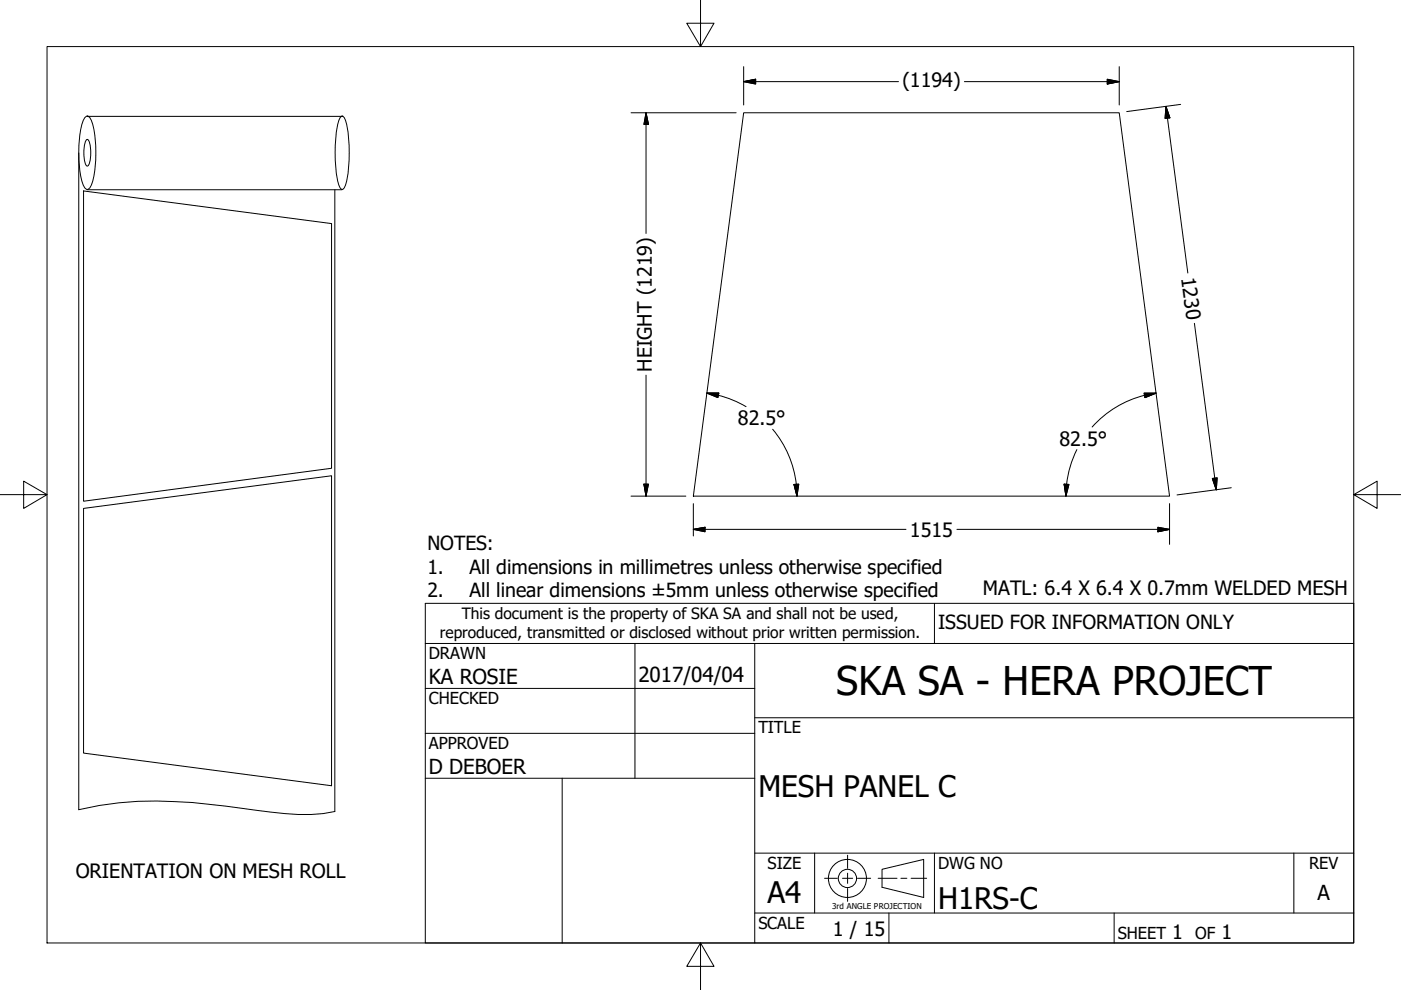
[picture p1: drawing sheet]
<svg xmlns="http://www.w3.org/2000/svg" width="297mm" height="210mm" viewBox="0 0 297 210" stroke-linecap="round" stroke-linejoin="round" font-family="sans-serif">
<!-- layer: Visible (ANSI) -->
<path d="M157.7 23.9h79.6l10.7 81.3h-101zM17.7 40.5l52.6 6.9v51.9l-52.6 7zM17.7 107.8l52.6-6.9v65.7l-52.6-6.9z" fill="none" stroke="#000" stroke-width=".21"/>
<!-- layer: Border (ANSI) -->
<path d="M148.5 -.1v10l-2.9-5h5.8l-2.9 5M10 9.9h277v190h-277zM0 104.9h10l-5-2.9v5.8l5-2.9M287 104.9l5 2.9v-5.8l-5 2.9h10M148.5 199.9l2.9 5h-5.8l2.9-5v10" fill="none" stroke="#000" stroke-width=".21"/>
<!-- layer: Sketch Geometry (ANSI) -->
<g fill="none" stroke="#000" stroke-width=".21">
<path d="M16.7 32.4v139.3a74.5 74.5 0 0 1 24.1-1.5l13.6 1.6a61.6 61.6 0 0 0 14.1 .7l2.5-.4v-131.9M18.2 24.7l.3-.1a2.13 2.13 0 0 1 1.2 1.8 26.6 26.6 0 0 1-.3 12.7l-.6 .9-.3 .2a2.13 2.13 0 0 1-1.2-1.9 26.6 26.6 0 0 1 .3-12.6zM18.3 29.7l.2-.1a3.3 3.3 0 0 1 .7 2.8l-.1 1.4a1.57 1.57 0 0 1-.6 1.4 3.3 3.3 0 0 1-.7-2.8l.1-1.4zM18.5 24.7h54M72.3 24.7l.2-.1a2.15 2.15 0 0 1 1 1.8 32.1 32.1 0 0 1-.2 12.7l-.5 .9-.3 .2a2.15 2.15 0 0 1-.9-1.9 32.1 32.1 0 0 1 .2-12.6zM18.5 40.2h54M174.8 186.2h2.7M178.6 186.2h2.2M179.7 181.3v2.8M179.7 185.1v2.2M179.7 188.4v2.7M181.8 186.2h2.8"/>
<path d="M186.2 186.2h4M187 184.3l8.8-2.1v8.1l-8.8-2.2zM191 186.2h1.3M193.2 186.2h3.3"/>
<circle cx="179.7" cy="186.2" r="4"/>
<circle cx="179.7" cy="186.2" r="1.94"/>
</g>
<!-- layer: Title (ANSI) -->
<g fill="none" stroke="#000" stroke-width=".21">
<path d="M90.2 127.9h196.8v72h-196.8zM90.2 136.4h196.8M134.6 136.4v28.6M160 136.4v63.5M198.1 127.9v8.5M90.2 146h69.8M90.2 155.5h69.8M160 152.2h127M90.2 165h69.8M119.2 165v34.9M160 193.6h127M160 180.9h127"/>
<path d="M172.7 180.9v12.7M188.5 193.6v6.3M198.1 180.9v12.7M236.2 193.6v6.3M274.3 180.9v12.7"/>
</g>
<!-- layer: Dimension (ANSI) -->
<g fill="none" stroke="#000" stroke-width=".21">
<path d="M157.7 17.3l2.5-.5v1zM157.7 17.3h32.8M157.7 14.1v8.2M204.5 17.3h32.8M234.8 16.8l2.5 .5-2.5 .5zM237.3 14.1v8.2M133.8 23.9h22.3M137 23.9l.5 2.5h-1zM137 23.9v25.6M247.2 22.6l.8 2.4-1 .1zM247.2 22.6l4.6 35.3M250.3 22.1l-11.4 1.6"/>
<path d="M137 79.5v25.7M253.2 68.6l4.7 35.3M149.9 83.3h2.5l-.2 1zM149.9 83.3l2.4 .5M152.3 83.8a22 22 0 0 1 5.9 2.4M163.8 91a22 22 0 0 1 5.2 14.2M228.3 95.3a22 22 0 0 0-2.3 9.9M242.6 83.3h2.5l-2.3 1zM245.1 83.3a22 22 0 0 0-13.5 7.2M133.8 105.2h11.6M136.5 102.7h1l-.5 2.5zM147 112.2l2.5-.4v.9z"/>
<path d="M147 112.2h45.1M147 106.8v6.8M168.3 102.7h1.1l-.4 2.5zM202.9 112.2h45.1M225.6 102.7h1l-.6 2.5zM245.5 111.8l2.5 .4-2.5 .5zM248 106.8v8.6M257 101.4l1.1-.1-.2 2.6zM261 103.4l-11.4 1.5"/>
</g>
<g fill="#000" stroke="#000" stroke-width=".21">
<path d="M157.7 17.3l2.5-.5zM157.7 17.3l2.5-.5v1zM234.8 17.8l2.5-.5zM234.8 16.8l2.5 .5-2.5 .5zM137 23.9l.5 2.5zM137 23.9l.5 2.5h-1zM247.2 22.6l.8 2.4zM247.2 22.6l.8 2.4-1 .1zM149.9 83.3h2.5zM149.9 83.3h2.5l-.2 1zM242.8 84.3l2.3-1zM242.6 83.3h2.5l-2.3 1z"/>
<path d="M136.5 102.7l.5 2.5zM136.5 102.7h1l-.5 2.5zM147 112.2l2.5-.4zM147 112.2l2.5-.4v.9zM168.3 102.7l.7 2.5zM168.3 102.7h1.1l-.4 2.5zM225.6 102.7l.4 2.5zM225.6 102.7h1l-.6 2.5zM245.5 112.7l2.5-.5zM245.5 111.8l2.5 .4-2.5 .5zM257 101.4l.9 2.5zM257 101.4l1.1-.1-.2 2.6z"/>
</g>
<text font-size="8.4" x="177.3" y="147.4">SKA SA - HERA PROJECT</text>
<g font-size="6.3">
<text x="160.8" y="169">MESH PANEL C</text>
<text x="162.8" y="191.4">A4</text>
<text x="198.9" y="192.7">H1RS-C</text>
</g>
<g font-size="4.4">
<text x="90.9" y="145.1">KA ROSIE</text>
<text x="135.4" y="144.5">2017/04/04</text>
<text x="90.9" y="164.1">D DEBOER</text>
<text x="279.3" y="190.7">A</text>
</g>
<g font-size="4.2">
<text x="191.3" y="18.5">(1194)</text>
<text x="250.4" y="58.9" transform="rotate(83 250.4 58.9)">1230</text>
<text x="138.2" y="78.8" transform="rotate(-90 138.2 78.8)">HEIGHT (1219)</text>
<text x="156.5" y="90.1">82.5°</text>
<text x="224.6" y="94.5">82.5°</text>
<text x="192.9" y="113.8">1515</text>
<text x="208.4" y="126.2">MATL: 6.4 X 6.4 X 0.7mm WELDED MESH</text>
<text x="16.1" y="186.2">ORIENTATION ON MESH ROLL</text>
<text x="176.6" y="198.5">1 / 15</text>
<text x="248.5" y="199.1">1</text>
<text x="259" y="199.1">1</text>
</g>
<g font-size="4.1">
<text x="90.6" y="116.7">NOTES:</text>
<text x="90.6" y="121.6">1.</text>
<text x="99.6" y="121.6">All dimensions in millimetres unless otherwise specified</text>
<text x="90.6" y="126.6">2.</text>
<text x="99.6" y="126.6">All linear dimensions ±5mm unless otherwise specified</text>
<text x="198.9" y="133.4">ISSUED FOR INFORMATION ONLY</text>
</g>
<g font-size="3.5">
<text x="90.9" y="139.7">DRAWN</text>
<text x="90.9" y="149.3">CHECKED</text>
<text x="160.8" y="155.5">TITLE</text>
<text x="90.9" y="158.8">APPROVED</text>
<text x="162.8" y="184.2">SIZE</text>
<text x="198.9" y="184.2">DWG NO</text>
<text x="277.6" y="184.2">REV</text>
<text x="160.8" y="196.9">SCALE</text>
<text x="237" y="199.1">SHEET</text>
<text x="253.4" y="199.1">OF</text>
</g>
<g font-size="3.3">
<text x="97.9" y="131.3">This document is the property of SKA SA and shall not be used,</text>
<text x="93.3" y="135.2">reproduced, transmitted or disclosed without prior written permission.</text>
</g>
<text font-size="1.7" x="176.4" y="192.6">3rd ANGLE PROJECTION</text>
</svg>
